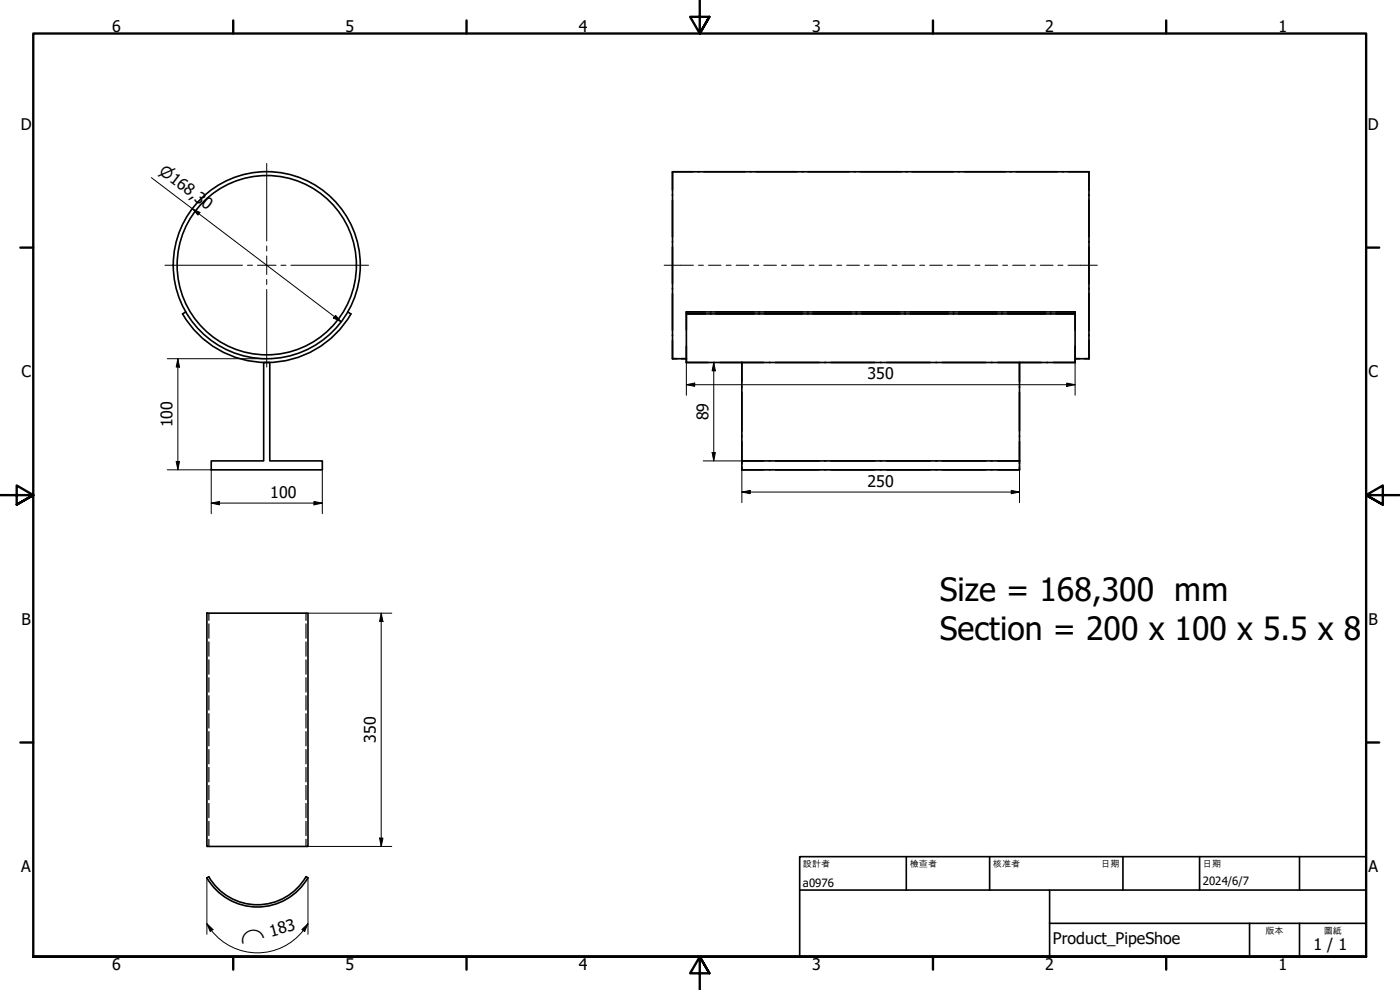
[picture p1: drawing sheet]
<svg xmlns="http://www.w3.org/2000/svg" width="420mm" height="297mm" viewBox="0 0 420 297" stroke-linecap="round" stroke-linejoin="round" font-family="sans-serif">
<g fill="none" stroke="#000" stroke-width=".49">
<path d="M201.8 51.5h125v56.1M201.8 51.5v56.1h4.2M201.8 51.5h6.2M209.5 51.5h.3M211.3 51.5h12.3M225.1 51.5h.3M226.9 51.5h12.3M240.7 51.5h.3M242.5 51.5h12.3M256.4 51.5h.2M258.2 51.5h12.3M272 51.5h.2"/>
<path d="M273.8 51.5h12.3M287.6 51.5h.3M289.4 51.5h12.3M303.2 51.5h.3M305 51.5h12.3M318.9 51.5h.2M320.7 51.5h6.1v5.5M326.8 58.4v.3M326.8 60v11.1M326.8 72.5v.2M326.8 74.1v11M55.7 93.6l-.9 .6a29.2 29.2 0 0 0 50.5 0l-.9-.6"/>
<path d="M206 93.6v15.2M206 93.6h116.7v.6h-5.8M206 94v5M206 93.6v.2M206 93.6h5.7M211.7 94.2h-5.7h116.7v14.6M213.1 94.2h.3M213.1 93.6h.3M214.8 94.2h11.5M214.8 93.6h11.5M227.7 94.2h.3M227.7 93.6h.3"/>
<path d="M229.4 94.2h11.5M229.4 93.6h11.5M242.3 94.2h.3M242.3 93.6h.3M244 94.2h11.5M244 93.6h11.5M256.9 94.2h.2M256.9 93.6h.2M258.6 94.2h11.5M258.6 93.6h11.5M271.5 94.2h.2M271.5 93.6h.2"/>
<path d="M273.2 94.2h11.4M273.2 93.6h11.4M286.1 94.2h.2M286.1 93.6h.2M287.7 94.2h11.5M287.7 93.6h11.5M300.6 94.2h.3M300.6 93.6h.3M302.3 94.2h11.5M302.3 93.6h11.5M315.2 94.2h.3M315.2 93.6h.3"/>
<path d="M316.9 93.6h5.8v.2M322.7 94v5M326.8 86.5v.2M326.8 88.1v11M79.1 108.8h1.9v29.5h15.7v2.7h-33.3v-2.7h15.7zM206 108.8h23.2M206 103.9v4.9M222.6 108.8v32.2M222.6 108.8h83.4v29.5h-83.4h6.6M222.6 108.8v5.8M222.6 116v.3M222.6 117.7v11.6"/>
<path d="M230.9 108.8h.2M232.8 108.8h13.1M247.5 108.8h.3M249.4 108.8h13.1M264.2 108.8h.2M266.1 108.8h13.1M280.8 108.8h.3M282.8 108.8h13.1M297.5 108.8h.3M299.4 108.8h23.3M306 108.8v5.8M306 116v.3"/>
<path d="M306 117.7v11.6M322.7 107.6h4.1M322.7 103.9v4.9M326.8 100.5v.3M326.8 102.1v5.5M222.6 132.5v6.7M222.6 130.8v.2M230.9 138.3h.2M232.8 138.3h13.1M247.5 138.3h.3M249.4 138.3h13.1M264.2 138.3h.2"/>
<path d="M266.1 138.3h13.1M280.8 138.3h.3M282.8 138.3h13.1M297.5 138.3h.3M299.4 138.3h6.6v2.7h-83.4M306 130.8v.2M306 132.5v6.7M222.6 140.1v.9M222.6 141h6.6M230.9 141h.2M232.8 141h13.1M247.5 141h.3"/>
<path d="M249.4 141h13.1M264.2 141h.2M266.1 141h13.1M280.8 141h.3M282.8 141h13.1M297.5 141h.3M306 140.1v.9h-6.6M62.1 184h30.3v70h-30.3zM62.7 263a16.8 16.8 0 0 0 29.1 0l.6 .4a17.5 17.5 0 0 1-30.3 0M62.7 263l-.6 .4"/>
<circle cx="80.1" cy="79.6" r="26.9"/>
<circle cx="80.1" cy="79.6" r="28.1"/>
</g>
<g fill="none" stroke="#000" stroke-width=".35">
<path d="M62.7 184v2.1M62.7 187.2v4.3M62.7 192.6v4.3M62.7 198v4.3M91.8 184v2.1M91.8 187.2v4.3M91.8 192.6v4.3M91.8 198v4.3M62.7 203.3v4.3M62.7 208.7v4.3M62.7 214.1v4.3M62.7 219.5v4.3"/>
<path d="M91.8 203.3v4.3M91.8 208.7v4.3M91.8 214.1v4.3M91.8 219.5v4.3M62.7 224.9v4.3M62.7 230.3v4.3M62.7 235.7v4.3M91.8 224.9v4.3M91.8 230.3v4.3M91.8 235.7v4.3M62.7 241.1v4.3M62.7 246.4v4.3"/>
<path d="M62.7 251.8v2.2M91.8 241.1v4.3M91.8 246.4v4.3M91.8 251.8v2.2"/>
</g>
<g fill="none" stroke="#000" stroke-width=".71">
<path d="M70 6.1v4M140 6.1v4M210 0v10.1l-2.9-5.1h5.8l-2.9 5.1 2.9-5.1M280 6.1v4M350 6.1v4M6.1 74.3h3.9M410 74.3h3.9M0 148.6h10l-5-2.9v5.7l5-2.8-5 2.8M420 148.6h-10l5-2.9v5.7l-5-2.8 5 2.8M6.1 222.8h3.9M410 222.8h3.9M10 287.1v-277h400v277h-400h400"/>
<path d="M70 287.1v3.8M140 287.1v3.8M212.9 292l-2.9-4.9 2.9 4.9h-5.8l2.9-4.9v9.9M280 287.1v3.8M350 287.1v3.8"/>
</g>
<path d="M240 257h170v30.1h-170zM272 257v10.1M297 257v10.1M337 257v10.1M360 257v10.1M390 257v10.1M240 267.1h170M315 277h95M315 267.1v20M375 277v10.1M390 277v10.1" fill="none" stroke="#000" stroke-width=".49"/>
<g fill="none" stroke="#000" stroke-width=".3">
<path d="M45.4 53.3l57 43.3M57.7 62.6l2.3 1.1-.6 .8zM100.7 94.6l1.7 2-2.3-1.2zM50.2 107.6h29.7M53.4 107.6l.5 2.5h-1zM53.4 107.6v33.4M206 115.4l2.5-.5v1zM206 115.4h116.7M206 108.8v9.8M211 108.8h11.6M214.2 108.8l.5 2.5h-1zM214.2 108.8v29.5"/>
<path d="M320.1 114.9l2.6 .5-2.6 .5zM322.7 108.8v9.8M52.9 138.5h1l-.5 2.5zM211 138.3h11.6M213.7 135.8h1l-.5 2.5zM50.2 141h13.2v13.1M63.4 151l2.5-.5v1zM63.4 151h33.3M94.2 150.5l2.5 .5-2.5 .5zM96.7 141v13.1M222.6 147.6l2.5-.5v1zM222.6 147.6h83.4"/>
<path d="M222.6 141v9.8M303.5 147.1l2.5 .5-2.5 .5zM306 141v9.8M92.4 184h25.2M114.4 184l.5 2.5h-1zM114.4 184v70M92.4 254h25.2M113.9 251.5h1l-.5 2.5zM62.1 277.1l1.8 1.8-.8 .6zM62.1 277.1a17.5 17.5 0 0 0 30.3 0M62.1 263.4v16.9M90.6 278.9l1.8-1.8-1 2.4z"/>
<path d="M92.4 263.4v16.9"/>
</g>
<g fill="#000">
<path d="M57.7 62.6l2.3 1.1-.6 .8zM100.7 94.6l1.7 2-2.3-1.2zM53.4 107.6l.5 2.5h-1zM206 115.4l2.5-.5v1zM214.2 108.8l.5 2.5h-1zM320.1 114.9l2.6 .5-2.6 .5zM52.9 138.5h1l-.5 2.5zM213.7 135.8h1l-.5 2.5zM63.4 151l2.5-.5v1zM94.2 150.5l2.5 .5-2.5 .5zM222.6 147.6l2.5-.5v1zM303.5 147.1l2.5 .5-2.5 .5z"/>
<path d="M114.4 184l.5 2.5h-1zM113.9 251.5h1l-.5 2.5zM62.1 277.1l1.8 1.8-.8 .6zM90.6 278.9l1.8-1.8-1 2.4z"/>
</g>
<path d="M80 49v23.3M49.5 79.6h23.3M74.3 79.6h1.5M77.3 79.6h5.5M80 73.8v1.5M80 76.8v5.6M84.3 79.6h1.5M87.3 79.6h23.3M80 83.9v1.5M80 86.9v23.2" fill="none" stroke="#000" stroke-width=".3"/>
<g fill="none" stroke="#000" stroke-width=".3">
<path d="M199.3 79.6h8.8M209.6 79.6h1.5M212.6 79.6h3.8M217.9 79.6h1.5M220.9 79.6h3.8M226.2 79.6h1.5M229.2 79.6h3.8M234.5 79.6h1.5M237.5 79.6h3.8M242.8 79.6h1.5M245.8 79.6h3.8M251.1 79.6h1.5"/>
<path d="M254.1 79.6h3.8M259.4 79.6h1.5M262.4 79.6h3.8M267.7 79.6h1.5M270.7 79.6h3.8M276 79.6h1.5M279 79.6h3.8M284.3 79.6h1.5M287.3 79.6h3.8M292.6 79.6h1.5M295.6 79.6h3.8M300.9 79.6h1.5"/>
<path d="M303.9 79.6h3.8M309.2 79.6h1.5M312.2 79.6h3.8M317.5 79.6h1.5M320.5 79.6h8.8"/>
</g>
<g font-size="9.6">
<text x="282" y="180.4">Size = 168,300 mm</text>
<text x="282" y="191.9">Section = 200 x 100 x 5.5 x 8</text>
</g>
<g font-size="4.8">
<text x="33.7" y="9.6">6</text>
<text x="103.7" y="9.6">5</text>
<text x="173.7" y="9.6">4</text>
<text x="243.7" y="9.6">3</text>
<text x="313.7" y="9.6">2</text>
<text x="383.7" y="9.6">1</text>
<text x="6.2" y="38.9">D</text>
<text x="410.5" y="38.9">D</text>
<text x="6.4" y="113.2">C</text>
<text x="260.4" y="113.8">350</text>
<text x="410.7" y="113.2">C</text>
<text x="51.8" y="128.2" transform="rotate(-90 51.8 128.2)">100</text>
<text x="212.6" y="126.1" transform="rotate(-90 212.6 126.1)">89</text>
<text x="81.1" y="149.4">100</text>
<text x="260.4" y="146">250</text>
<text x="6.4" y="187.4">B</text>
<text x="410.7" y="187.4">B</text>
<text x="112.8" y="222.9" transform="rotate(-90 112.8 222.9)">350</text>
<text x="6.4" y="261.7">A</text>
<text x="410.7" y="261.7">A</text>
<text x="81.4" y="281" transform="rotate(-15 81.4 281)">183</text>
<text x="316" y="283.4">Product_PipeShoe</text>
<text x="394.2" y="285">1 / 1</text>
<text x="33.7" y="290.9">6</text>
<text x="103.7" y="290.9">5</text>
<text x="173.7" y="290.9">4</text>
<text x="243.7" y="290.9">3</text>
<text x="313.7" y="290.9">2</text>
<text x="383.7" y="290.9">1</text>
</g>
<g font-size="4.6">
<text x="47.5" y="51.9" transform="rotate(37 47.5 51.9)">⌀168,30</text>
<text x="72.5" y="283.4" transform="rotate(-15 72.5 283.4)">⌒</text>
</g>
<g font-size="3.4">
<text x="241" y="266">a0976</text>
<text x="361" y="265.5">2024/6/7</text>
</g>
<g font-size="2.7">
<text x="241" y="260.1">設計者</text>
<text x="273" y="260.1">檢查者</text>
<text x="298" y="260.1">核准者</text>
<text x="330.5" y="260.1">日期</text>
<text x="361" y="260.1">日期</text>
<text x="379.8" y="280.1">版本</text>
<text x="397.3" y="280.1">圖紙</text>
</g>
</svg>
